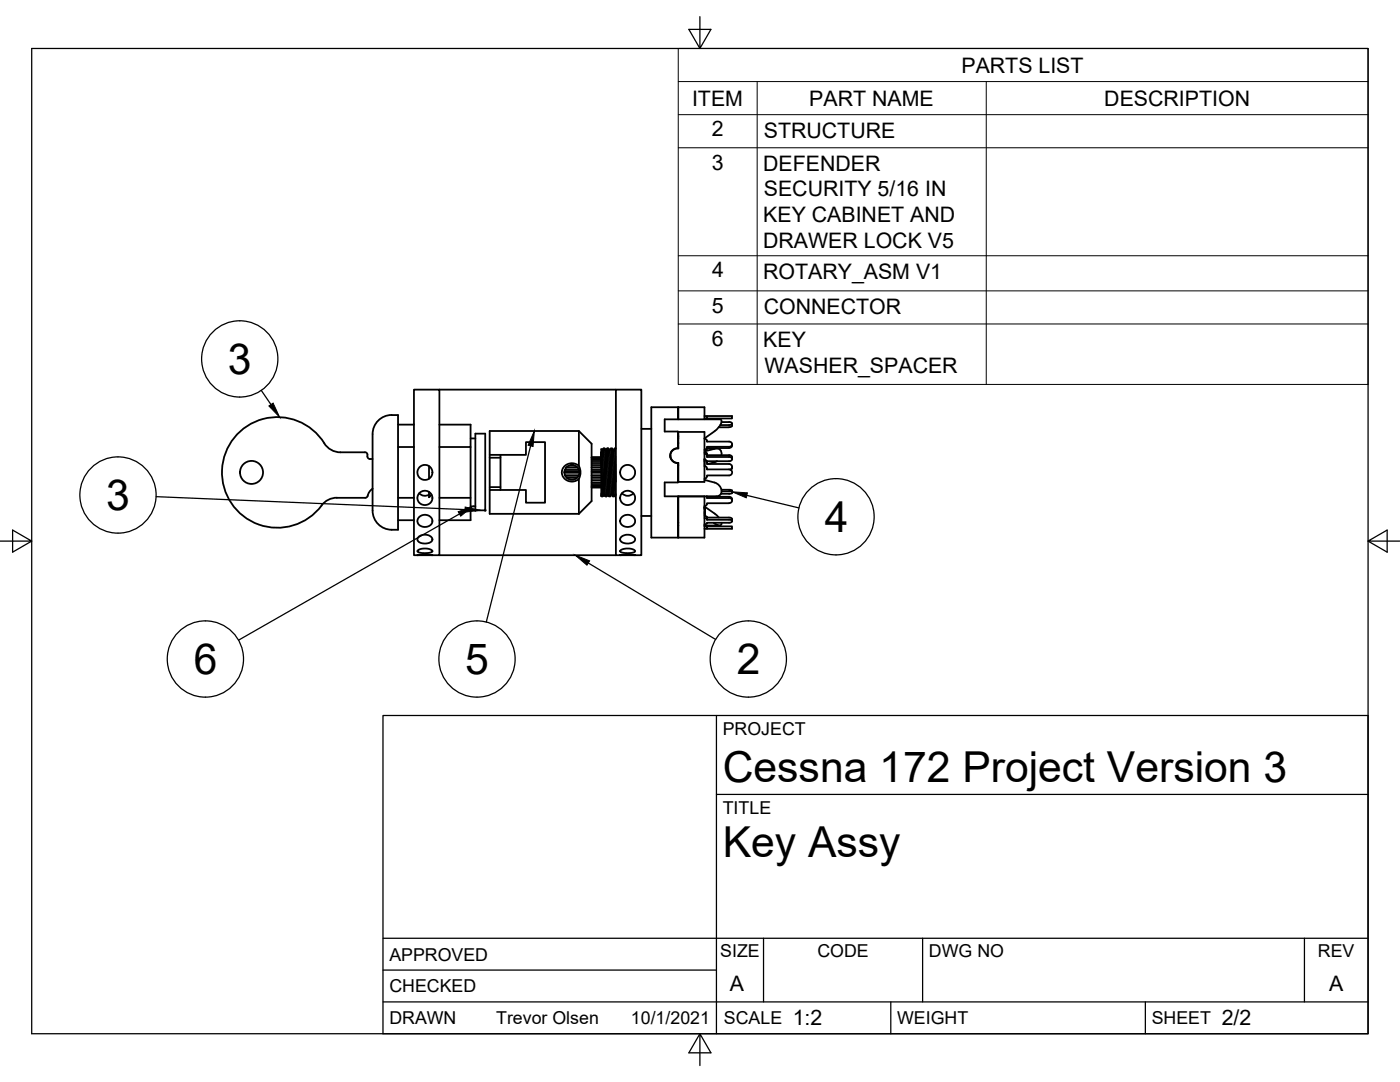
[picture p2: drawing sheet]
<svg xmlns="http://www.w3.org/2000/svg" width="279mm" height="216mm" viewBox="0 0 279 216" stroke-linecap="round" stroke-linejoin="round" font-family="sans-serif">
<!-- layer: Visible -->
<g fill="none" stroke="#000" stroke-width=".36">
<path d="M87.7 77.7h35.2M67.2 99.3a3.8 3.8 0 0 0-3 1.6M72.8 90.3h-4.8a3.8 3.8 0 0 1-3.3-1.8 11 11 0 0 0-16.3-2.8 11 11 0 0 0-.7 16.5 11 11 0 0 0 16.5-1.3M72.8 90.2a.6 .6 0 0 1 .5 .9M73.3 91.1l.3 .4 .8 .1M74.4 97.5l-.6 .5-.3 .6a.67 .67 0 0 1-.6 .7h-5.7M75.5 83.9a4.4 4.4 0 0 1 3.9-1v22.8a4.1 4.1 0 0 1-5-4.8v-13.2a5.2 5.2 0 0 1 1.1-3.8zM79.4 99.3h3.2M79.4 89.2h3.2M79.4 84.7h3.2M83.7 98.4a1.54 1.54 0 0 0 1.9 .3M85.6 98.2v1l.5-.5"/>
<path d="M85.6 93v2.5M87.7 84.7h6.2v4.5h-6.2M93.9 89.2v10.1h-6.2M93.9 99.3v4.5h-6.2M93.9 87.5h1M94.9 86.5h1.9v15.3h-1.9zM97.7 86h17.8l2.6 2.5v11.5l-2.6 2.5h-17.8v-4.7h7.3v2.5h3.8v-12.1h-3.8v2.6h-7.3zM97.7 91.3v6.5M97.7 97.2h2.2v.6M97.7 90.8v.5M99.9 90.8v.5h-2.2M99.9 91.3v5.9"/>
<path d="M112.6 94.3h3M112.6 94.1h3M112.7 93.8h2.8M112.7 94.8h2.8M112.8 95h2.7M113 93.3h2.3M113 93.2h2.2M113.1 95.4h2M113.9 92.8h.5M115.5 86v7l.3 1v.7l-.3 .9v6.9M115.5 93l-1.1-.5-1 .1-.9 .6-.4 1 .3 1 1 .8 1 .1 1.1-.5M118.1 92.8h1.9"/>
<path d="M118.1 91.7h1.9M118.1 96.2h1.9M118.1 92h1.9M118.1 91.3h1.9M118.1 91.5h1.9M118.1 97.2h1.9M118.1 96.9h1.9M118.1 97.1h1.9M118.1 96.6h1.9M118.1 95.4h1.9M118.1 95.8h1.9M118.1 94.3h1.9"/>
<path d="M118.1 94.8h1.9M118.1 93.3h1.9M118.1 93.8h1.9M118.1 92.4h1.9M118.1 95h1.9M118.1 94.1h1.9M118.1 93.2h1.9M120 98.4v.6M120.1 99h.2M120.2 89.9l.3 8.7M120.2 89.9l-.2-.3v.6M120.3 99l-.3-8.8 .1 8.8"/>
<path d="M120.4 89.5l.4 9.5M120.4 89.5h.3M120.4 89.5l-.2 .4M120.5 98.6l-.2 .4M120.5 98.6l.3 .4M120.7 89.5l.4 9.5M120.7 89.5l.2 .4M120.8 99h.3M120.9 89.9l.4 8.7M121.2 89.5l.4 9.5M121.2 89.5h.2M121.2 89.5l-.3 .4"/>
<path d="M121.3 98.6l.2 .4M121.3 98.6l-.2 .4M121.4 89.5l.4 9.5 .2-.4M121.4 89.5l.3 .4M121.6 99h.2M121.7 89.9l.3 8.7M121.9 89.5l.4 9.5M121.9 89.5h.3M121.9 89.5l-.2 .4M122 98.6l.3 .4M122.2 89.5l.4 9.5M122.2 89.5l.2 .4"/>
<path d="M122.3 99h.3M122.4 89.9l.3-.4 .2 6.6M122.4 89.9l.4 8.7M122.7 89.5h.2M122.8 98.6l.1 .2M122.8 98.6l-.2 .4M124.1 98.4a1.54 1.54 0 0 0 2.3 0M128 85.6h2M133.8 90.9v.4M135.3 88.3l.1 .1M135.3 87.4l.1 .1M135.3 89.4l-.7 .2-.4 .2-.3 .4-.2 .7 .2 .6 .4 .6 1 .3v3.9h-2.6v2.7h10.3"/>
<path d="M135.3 83.7v-2.4h-5.3v26h5.3v-8.3M135.3 92.8h.1M135.3 96h.1M135.3 86.8h.1M135.3 87.1h.1M135.4 83.7v-2.4h5.2v2.4M135.4 86.2h5.2v10h-5.2v-3.8l-.7-.1-.4-.3-.5-1 .1-.7 .4-.5 .3-.2 .8-.1zM135.4 99v8.3h5.2v-8.3M135.4 88.5h-.1M140.6 91.6v1.4M140.6 83h5.5v.5h-5.5M140.6 91.7l.3 .1 .2 .4"/>
<path d="M140.6 87.5l2.3-1.7 .8-1a.66 .66 0 0 0-.1-1.1h-10.9v2.4h2.6v3.4M140.6 95.8a3.8 3.8 0 0 1 3.1 1.2 1.15 1.15 0 0 1 .3 1.3 1.15 1.15 0 0 1-1 .7M140.6 92.1h.1M140.6 91.9h.1M140.6 91.6h.1M140.6 93a.53 .53 0 0 1 .5 .7h4.4a.6 .6 0 0 1 .6 .6 .6 .6 0 0 1-.6 .6h-4.4a.52 .52 0 0 1-.5 .6M140.6 87.5l.4 .3 .1 .2M140.6 90.6l.4 .1 .1 .2M140.7 90v.3h-.1M140.7 90.2l.3 .2 .1 .8h4.4M141 99l.1 .2M141.1 99.1h4.4l.3 .1 .3 .4"/>
<path d="M141.1 89.3l-.1 .2-.4 .2M141.1 88v.1h4.4l.3 .1 .3 .4-.3 .5-.3 .1h-4.4v.1M141.1 90.8h4.4l.3 .1 .3 .3M141.1 83v.5M141.1 89.3v.2M141.1 99v.4h4.4M142.6 89.6l-1.9 .4M142.6 89.5a1.03 1.03 0 0 1 1.1 .2 1.03 1.03 0 0 1 .3 1.1M143 89.5h-1.9l-.1 .2-.4 .3M143.1 92l-1.8 .6M143.4 85.3h2.1M144 84.2h1.5l.5 .2 .1 .1-.1 .2-.5 .1h-1.8"/>
<path d="M144 97.7h1.8l.3 .2-.3 .1h-1.8M145.5 99.4h.3l.3 .5-.3 .4-.3 .1M145.5 91.2l.5 .2 .1 .2-.3 .4h-4.7v.6h4.4a.58 .58 0 0 1 .6 .5 .58 .58 0 0 1-.4 .6M146.1 84.5v.4M146.1 88.6v.3M146.1 91.2v.4M146.1 93.2v.1M146.1 97.9v.5M146.1 99.7v.2M146.1 88.9l-.3 .4-.3 .1h-4.4M146.1 84.9l-.3 .3h-.3M146.1 93.3l-.2 .5"/>
<path d="M146.1 98.4l-.6 .1h-1.6M79.4 103.8h3.2M83.3 110.8h3zM83.3 110.8h-.7v-33.1h5.1v33.1h-1.4M83.4 109.8l.8-.3h.9l.9 .2 .3 .3-.7 .3-1.3 .1-.9-.2-.1-.2zM83.5 107.1l.8-.4h1l.7 .3 .3 .7-.2 .3-.4 .3-1.4 .1-.6-.2-.3-.3-.1-.4zM83.6 103.2l.7-.4 .6-.1 .6 .2 .7 .6 .1 .4-.1 .5-.4 .5-.5 .2-.6 .1-.7-.2-.6-.7-.1-.5zM87.7 110.8h35.2M93.9 101h1M123.8 110.8h-.9v-33.1h5.1v33.1h-4.2h2.9M123.8 109.9l.5-.3 1.3-.1 .8 .1 .3 .4-.5 .3-1.4 .1-.8-.2zM124 103.3l.9-.5 1.1 .1 .6 .6 .1 .9-.2 .3-.6 .4-.7 .1-.7-.2-.5-.4-.2-.4v-.5z"/>
<path d="M124 107.1l.9-.4h.9l.8 .5 .1 .5-.2 .4-.5 .3h-1.3l-.9-.5v-.4zM128 103h2M135.3 104.9h.1M135.3 104.3h.1M140.6 105.5h.5M140.6 105h.5v.5h5v-.5h-5M140.6 101.3h.1M140.6 101.2h.1M140.6 102.8h.1M140.6 102.6h.1M140.6 102.4h.1M140.6 102.3h.1"/>
<path d="M140.6 102.1h.1M140.6 101.7h.1M140.6 101.6h.1M140.6 101.5h.1M140.6 101.4h.1M140.6 104.9h3M140.6 103l.5 .2M140.6 103.4l.5 .2M140.6 101v.3M140.6 101.2l.1 .1M140.6 101.1l2.2 1.5 .7 .7M140.7 101.3v1.7"/>
<path d="M140.7 104.6l-.1 .2M141.1 103.3h4.4h.3l.3 .3M141.1 103.2v.5h4.4M142.4 104.3l.2 .2M144 104.3v.3a.9 .9 0 0 1-1.4-.2M145.5 100.4h-4.4a.47 .47 0 0 1-.5 .6M145.5 103.7l.5 .1v.4l-.5 .1h-4.4l-.1 .2-.4 .1M146.1 103.6v.4"/>
<circle cx="50.2" cy="94.3" r="2.3"/>
<circle cx="84.8" cy="94.3" r="1.5"/>
<circle cx="84.8" cy="99.4" r="1.47"/>
<circle cx="114.1" cy="94.3" r="1.49"/>
<circle cx="125.2" cy="99.4" r="1.46"/>
<circle cx="125.3" cy="94.3" r="1.49"/>
</g>
<g fill="#000" stroke="#000" stroke-width=".2">
<circle cx="94.9" cy="101.8" r=".17"/>
<circle cx="96.8" cy="101.8" r=".17"/>
</g>
<!-- layer: Border -->
<path d="M6.3 9.7h266.7v196.6h-266.7zM139.7 3.3v6.4l2.2-3.8h-4.4l2.2 3.8M0 108h6.3l-3.8-2.2v4.4l3.8-2.2M273 108l3.8 2.2v-4.4l-3.8 2.2h6.4M139.7 206.3l-2.2 3.8h4.4l-2.2-3.8v6.3" fill="none" stroke="#000" stroke-width=".25"/>
<!-- layer: Titleblock -->
<path d="M76.4 142.8h196.6v63.5h-196.6zM143 158.5h130M143 142.8v63.5M76.4 199.9h196.6M76.4 193.6h66.6M76.4 187.2h196.6M152.4 187.2v12.7M177.8 199.9v6.4M184.1 187.2v12.7M228.6 199.9v6.4M260.3 187.2v12.7" fill="none" stroke="#000" stroke-width=".25"/>
<!-- layer: BOM -->
<path d="M135.4 9.7h137.6v67h-137.6zM135.4 16.3h137.6M151.1 16.3v60.4M196.8 16.3v60.4M135.4 22.9h137.6M135.4 29.5h137.6M135.4 51h137.6M135.4 58h137.6M135.4 64.6h137.6" fill="none" stroke="#000" stroke-width=".2"/>
<!-- layer: 0 -->
<g fill="none" stroke="#000" stroke-width=".25">
<path d="M52.2 77.9l1.9 2.8M31.2 99.1l61.6 2.6M105.9 89l-8.9 35.1M149.1 98.8l10.3 2.5M91.7 102.6l-44.1 25.1M117.4 112.3l25.4 15.3"/>
<circle cx="47.8" cy="71.6" r="7.6"/>
<circle cx="23.5" cy="98.8" r="7.6"/>
<circle cx="166.8" cy="103.1" r="7.6"/>
<circle cx="41" cy="131.5" r="7.6"/>
<circle cx="95.2" cy="131.5" r="7.6"/>
<circle cx="149.3" cy="131.5" r="7.6"/>
</g>
<path d="M53.7 81l.8-.6 1.3 2.8zM106.6 86l-.2 3.1-1-.3zM146.1 98.1l3.1 .2-.3 1zM91.4 102.1l2.9-1.1-2.4 2zM92.8 101.2l3.1 .6-3.1 .4zM114.8 110.8l2.9 1.1-.6 .9z" fill="#000" stroke="#000" stroke-width=".2"/>
<g font-size="8.5">
<text x="45.5" y="74.6">3</text>
<text x="21.2" y="101.8">3</text>
<text x="164.6" y="106.2">4</text>
<text x="38.7" y="134.5">6</text>
<text x="92.8" y="134.5">5</text>
<text x="147.1" y="134.6">2</text>
<text x="144.3" y="156">Cessna 172 Project Version 3</text>
<text x="144.3" y="171">Key Assy</text>
</g>
<g font-size="4.3">
<text x="191.9" y="14.5">PARTS LIST</text>
<text x="138.1" y="21.1">ITEM</text>
<text x="161.5" y="21.1">PART NAME</text>
<text x="220.4" y="21.1">DESCRIPTION</text>
<text x="142.1" y="27.2">2</text>
<text x="152.4" y="27.5">STRUCTURE</text>
<text x="142" y="33.8">3</text>
<text x="152.3" y="34.1">DEFENDER</text>
<text x="152.4" y="39.2">SECURITY 5/16 IN</text>
<text x="152.3" y="44.3">KEY CABINET AND</text>
<text x="152.3" y="49.5">DRAWER LOCK V5</text>
<text x="142.1" y="55.4">4</text>
<text x="152.3" y="55.7">ROTARY_ASM V1</text>
<text x="142" y="62.4">5</text>
<text x="152.4" y="62.7">CONNECTOR</text>
<text x="142.1" y="69">6</text>
<text x="152.3" y="69.2">KEY</text>
<text x="152.6" y="74.3">WASHER_SPACER</text>
<text x="145.7" y="197.7">A</text>
<text x="265.2" y="197.7">A</text>
<text x="158.2" y="204.6">1:2</text>
<text x="243.8" y="204.6">2/2</text>
</g>
<g font-size="3.5">
<text x="144.3" y="146.6">PROJECT</text>
<text x="144.3" y="162.3">TITLE</text>
<text x="77.7" y="191.7">APPROVED</text>
<text x="143.7" y="191">SIZE</text>
<text x="163.1" y="191">CODE</text>
<text x="185.4" y="191">DWG NO</text>
<text x="263" y="191">REV</text>
<text x="77.7" y="198">CHECKED</text>
<text x="77.7" y="204.4">DRAWN</text>
<text x="99" y="204.4">Trevor Olsen</text>
<text x="125.9" y="204.4">10/1/2021</text>
<text x="144.5" y="204.4">SCALE</text>
<text x="179" y="204.4">WEIGHT</text>
<text x="229.8" y="204.4">SHEET</text>
</g>
</svg>
